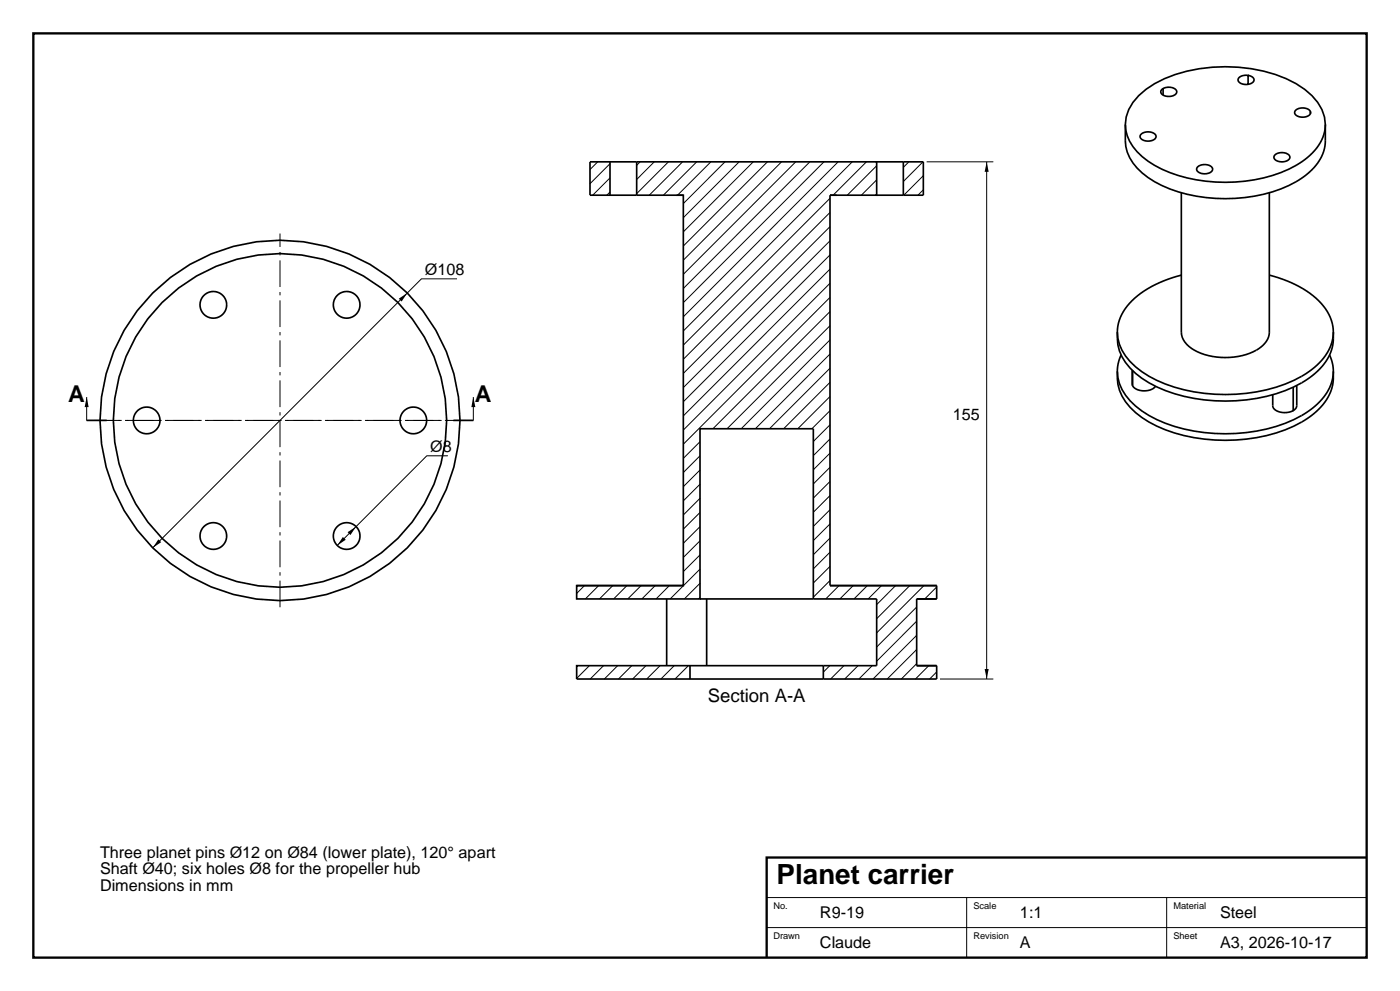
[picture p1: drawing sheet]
<svg xmlns="http://www.w3.org/2000/svg" width="420mm" height="297mm" viewBox="0 0 420 297" stroke-linecap="round" stroke-linejoin="round" font-family="sans-serif">
<path d="M10 10h400v277h-400zM410 257h-180v30" fill="none" stroke="#000" stroke-width=".7" stroke-linecap="butt"/>
<g fill="none" stroke="#000" stroke-width=".3">
<path d="M179.3 48.5l-2.3 2.3M183 57.5l-1 1M183 53.3l-5.2 5.2M183 49.1l-6 6M192 48.5l-1 1M196.3 48.5l-5.3 5.3M200.5 48.5l-9.5 9.5M204.8 48.5l-10 10M209 48.5l-10 10M213.3 48.5l-10 10M217.5 48.5l-12.5 12.5M221.7 48.5l-16.7 16.7"/>
<path d="M226 48.5l-21 21M230.2 48.5l-25.2 25.2M234.5 48.5l-29.5 29.5M238.7 48.5l-33.7 33.7M243 48.5l-38 38M247.2 48.5l-42.2 42.2M249 59.4l-44 44M251.4 48.5l-46.4 46.4M255.7 48.5l-50.7 50.7M259.9 48.5l-10 10M263 58.2l-.3 .3M263 53.9l-4.6 4.6"/>
<path d="M263 49.7l-8.8 8.8M272.7 48.5l-1.7 1.7M276.9 48.5l-5.9 5.9M277 56.9l-1.6 1.6M277 52.6l-5.9 5.9M278 48.5h20M296 48.5v155M249 76.4l-44 44M249 72.2l-44 44M249 67.9l-44 44M249 63.7l-44 44M137.1 83.6h-10.7l-80.6 80.6"/>
<path d="M249 97.6l-30.9 30.9M249 93.4l-35.1 35.1M249 89.1l-44 44M249 84.9l-44 44M249 80.6l-44 44M26 119v7M142 119v7M249 118.8l-9.7 9.7M249 114.6l-13.9 13.9M249 110.3l-18.2 18.2M249 106.1l-22.4 22.4M249 101.9l-26.6 26.6"/>
<path d="M134.4 136.6h-6.4l-26.8 26.9M210 136.6l-5 5M210 132.4l-5 5M249 135.8l-5 5M249 131.6l-5 5M249 127.3l-5 5M249 123.1l-5.4 5.4M210 157.8l-5 5M210 153.6l-5 5M210 149.3l-5 5M210 145.1l-5 5M210 140.9l-5 5"/>
<path d="M249 157l-5 5M249 152.8l-5 5M249 148.5l-5 5M249 144.3l-5 5M249 140l-5 5M175.4 175.5l-2.4 2.4M179.6 175.5l-4 4M183.8 175.5l-4 4M188.1 175.5l-4 4M192.3 175.5l-4 4M196.6 175.5l-4 4M200.8 175.5l-4 4"/>
<path d="M210 179l-.5 .5M210 174.8l-4.7 4.7M210 170.6l-8.9 8.9M210 166.3l-5 5M210 162.1l-5 5M249 174l-5 5M249 169.7l-5 5M249 165.5l-5 5M249 161.3l-5 5M251.7 175.5l-4 4M256 175.5l-4 4M260.2 175.5l-4 4"/>
<path d="M264.5 175.5l-4 4M268.7 175.5l-5.7 5.7M272.9 175.5l-9.9 9.9M277.2 175.5l-14.2 14.2M281 175.9l-3.6 3.6M176.8 199.5l-3.8 3.8M181.1 199.5l-4 4M185.3 199.5l-4 4M189.5 199.5l-4 4M193.8 199.5l-4 4M198 199.5l-4 4M202.3 199.5l-4 4"/>
<path d="M206.5 199.5l-4 4M248.9 199.5l-1.9 1.9M253.2 199.5l-4 4M257.4 199.5l-4 4M261.7 199.5l-4 4M275 198.9l-4.6 4.6M275 194.7l-8.9 8.8M275 190.4l-13.1 13.1M275 186.2l-12 12M275 181.9l-12 12M278.6 199.5l-4 4M207 203.3l-.2 .2"/>
<path d="M281 201.4l-2.1 2.1M282 203.5h16M230 269h180M230 278h180M290 269v18M350 269v18"/>
</g>
<g fill="none" stroke="#000" stroke-width=".5">
<path d="M337.6 37.3a16.4 16.4 0 0 0 1.3 9.9 23.9 23.9 0 0 0 14.6 10.3 47.7 47.7 0 0 0 35.3-3 15.5 15.5 0 0 0 8.8-11.7v-5.5M341.6 28.7a33.2 33.2 0 0 1 18.2-8.1 46.4 46.4 0 0 1 29 4.5 17.1 17.1 0 0 1 8.5 10l.3 2.2a14.3 14.3 0 0 1-7.4 11.4 46 46 0 0 1-36.7 3.9 23.9 23.9 0 0 1-14.6-10.3 11 11 0 0 1 2.7-13.6zM348.6 26.8a3.2 3.2 0 0 1 4.4 .5 1.82 1.82 0 0 1-2.4 1.6h-.6a1.49 1.49 0 0 1-1.7-1.6zM348.9 26.5v2M374.4 22.6l1.1 .3a1.14 1.14 0 0 1 .7 1.3 1.14 1.14 0 0 1-1.2 .9 2.68 2.68 0 0 1-3.6-1.2 2.42 2.42 0 0 1 3-1.3v2.7M388.7 33.1a2.94 2.94 0 0 1 4.4 .4l.1 .1a1.17 1.17 0 0 1-1.2 1.3 2.68 2.68 0 0 1-3.6-1.2zM393.1 33.4v.7M183 58.5h8M183 48.5h8M183 48.5h-6v10h6M183 48.5v10M191 58.5h14v117h-32v4h37v-51h34v51"/>
<path d="M191 48.5h72v10h-14M191 48.5v10M203 58.5h2M249 58.5h2M249 58.5v117M263 58.5h8M263 48.5h8M271 48.5h6v10h-6M271 48.5v10M342.3 40.2a3.1 3.1 0 0 1 4.5 .5 2.19 2.19 0 0 1-2.9 1.6 1.61 1.61 0 0 1-1.9-1.2zM354.4 57.8v41.7a7 7 0 0 0 4.8 5.9 19.1 19.1 0 0 0 19.6-1.8 5.6 5.6 0 0 0 2-4.1v-41.7M359.3 50a3.1 3.1 0 0 1 4.5 .5 2.3 2.3 0 0 1-3.2 1.5l-.9-.3a1.04 1.04 0 0 1-.4-1.7z"/>
<path d="M382.5 46.4a3.1 3.1 0 0 1 4.5 .5l-.4 .9a3.2 3.2 0 0 1-4.4-.4zM335.2 99.5a14.7 14.7 0 0 0 7.4 13.9 47 47 0 0 0 31.3 6.4 37.8 37.8 0 0 0 20-7.4 14.4 14.4 0 0 0 6.1-10.9v-2M354.4 82.5a29.2 29.2 0 0 0-16.8 10 11.9 11.9 0 0 0 1.4 15.9 34.4 34.4 0 0 0 19.2 9 49.5 49.5 0 0 0 33-5.1 16.7 16.7 0 0 0 8.7-11.5 13.6 13.6 0 0 0-6-12.2 34.5 34.5 0 0 0-13.1-6.1M335.2 111.3a14.7 14.7 0 0 0 7.4 13.8 47 47 0 0 0 31.3 6.5 37.8 37.8 0 0 0 20-7.5 14.4 14.4 0 0 0 6.1-10.8v-2M336.3 106.4l-.7 1.8-.4 2.1a11.9 11.9 0 0 0 3.8 9.8 34.4 34.4 0 0 0 19.2 9.1 49.5 49.5 0 0 0 33-5.1 16.1 16.1 0 0 0 8.8-12.2l-.2-2.7-.9-2.8M339.7 111l.1 4.6M339.8 115.6a4.8 4.8 0 0 0 6.8 .2M339.8 111.1v4.5M381.8 118.3v3.3a3.5 3.5 0 0 0 4.3 2l1.9-.5M389 115.5v6.2l-.3 .7-.7 .7v-7.1M26 126h6M136 126h6"/>
<path d="M173 175.5h32M200 179.5v20M210 179.5h34M212 179.5v20M244 179.5h19v20h-16M249 175.5h32M275 179.5h6M275 179.5v20M281 175.5v4M207 199.5h40M207 199.5h-34v4h34M207 199.5v4"/>
<path d="M247 199.5v4M275 199.5h6M281 199.5v4h-34M207 203.5h40"/>
<circle cx="64" cy="91.4" r="4"/>
<circle cx="104" cy="91.4" r="4"/>
<circle cx="44" cy="126" r="4"/>
<circle cx="84" cy="126" r="50"/>
<circle cx="84" cy="126" r="54"/>
<circle cx="124" cy="126" r="4"/>
<circle cx="64" cy="160.6" r="4"/>
<circle cx="104" cy="160.6" r="4"/>
</g>
<path d="M26 126h116M28 126h112M84 182v-112" fill="none" stroke="#000" stroke-width=".3" stroke-dasharray="8 1.5 1 1.5" stroke-linecap="butt"/>
<path d="M296 48.5l.6 3h-1.2zM119.6 89.5l2.6-1.7-1.7 2.6zM26 119l.6 3h-1.2zM142 119l.6 3h-1.2zM104.3 159.5l2.5-1.7-1.7 2.6zM47.5 161.6l.9 .9-2.6 1.7zM102.9 160.9l.8 .9-2.5 1.7zM295.4 200.5h1.2l-.6 3z" fill="#000"/>
<text font-size="8.3" x="233" y="265">Planet carrier</text>
<g font-size="6.9">
<text x="20.5" y="120.5">A</text>
<text x="142.5" y="120.5">A</text>
</g>
<text font-size="5.6" x="212.3" y="210.5">Section A-A</text>
<g font-size="4.9">
<text x="127.4" y="82.4">Ø108</text>
<text x="285.9" y="126">155</text>
<text x="129" y="135.4">Ø8</text>
<text x="30" y="257">Three planet pins Ø12 on Ø84 (lower plate), 120° apart</text>
<text x="30" y="262">Shaft Ø40; six holes Ø8 for the propeller hub</text>
<text x="30" y="267">Dimensions in mm</text>
<text x="246" y="275">R9-19</text>
<text x="306" y="275">1:1</text>
<text x="366" y="275">Steel</text>
<text x="246" y="284">Claude</text>
<text x="306" y="284">A</text>
<text x="366" y="284">A3, 2026-10-17</text>
</g>
<g font-size="2.8">
<text x="232" y="272.5">No.</text>
<text x="292" y="272.5">Scale</text>
<text x="352" y="272.5">Material</text>
<text x="232" y="281.5">Drawn</text>
<text x="292" y="281.5">Revision</text>
<text x="352" y="281.5">Sheet</text>
</g>
</svg>
